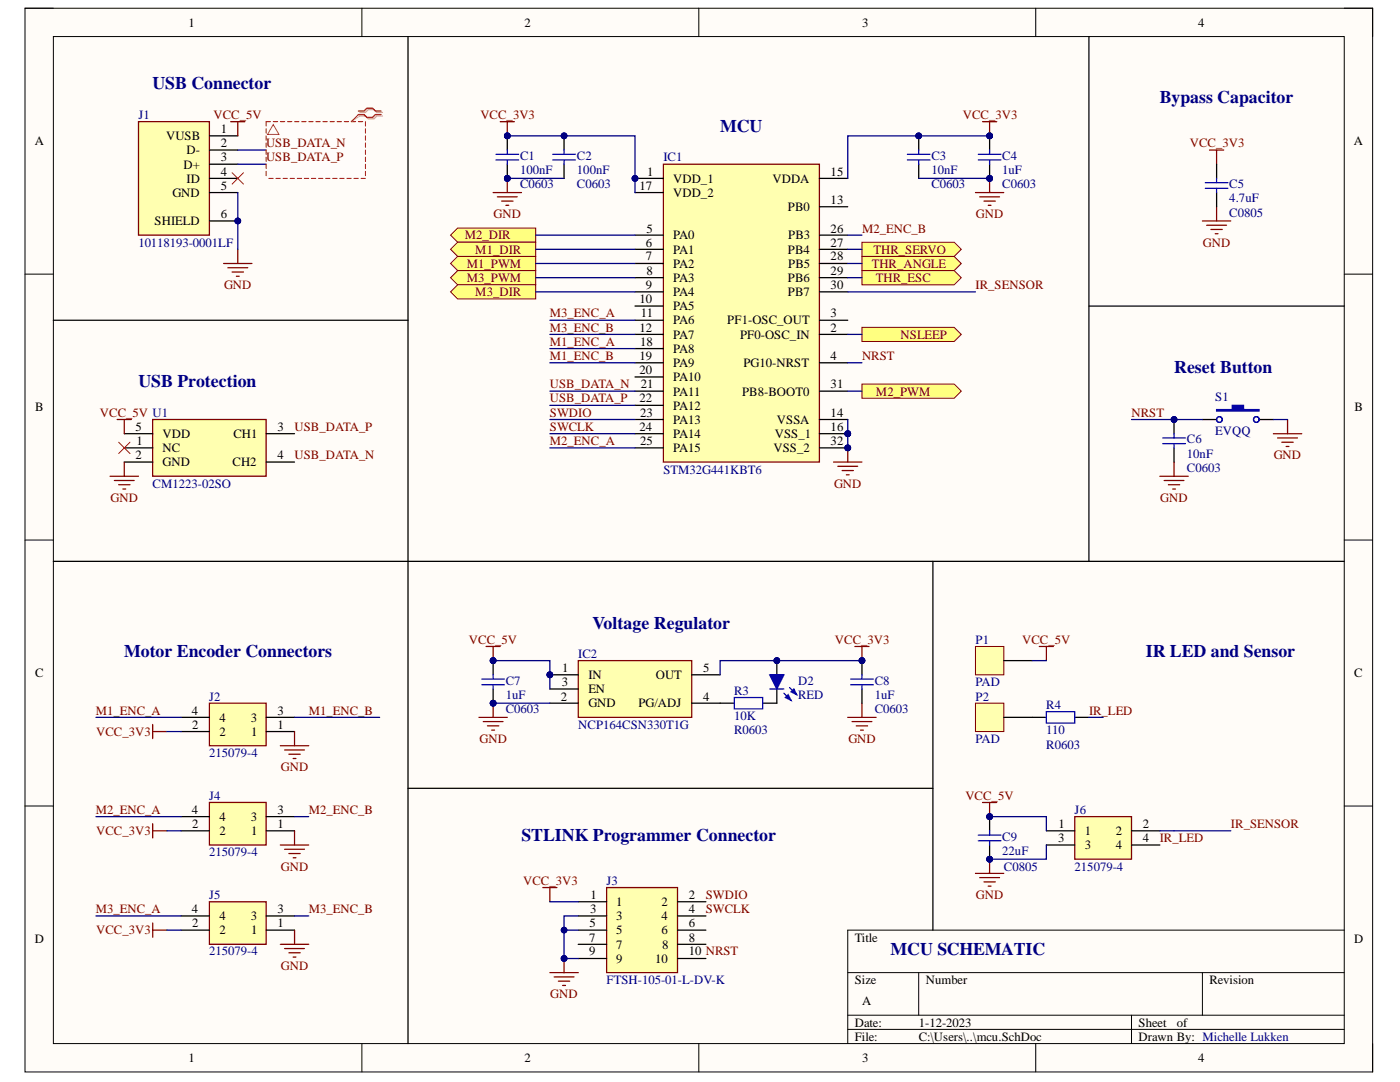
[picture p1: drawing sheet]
# Altium schematic sheet mcu.SchDoc
size A; SheetNumber: 2; SheetTotal: 3; SPICEModelCacheWLBWUGVA: <root> / <DocumentId>WLBWUGVA</DocumentId> / </root>

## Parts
C1  Capacitance: 100nF  [C0603]
C2  Capacitance: 100nF  [C0603]
C3  Capacitance: 10nF  [C0603]
C4  Capacitance: 1uF  [C0603]
C5  Capacitance: 4.7uF  [C0805]
C6  Capacitance: 10nF  [C0603]
C7  Capacitance: 1uF  [C0603]
C8  Capacitance: 1uF  [C0603]
C9  Capacitance: 22uF  [C0805]
D2  Colour: RED  [LED_0603]  (hidden comment: LED)
IC1  STM32G441KBT6  [QFP80P900X900X160-32N]
IC2  NCP164CSN330T1G  [SOT95P275X110-5N]
J1  10118193-0001LF  [101181930001LF]
J2  215079-4  [2150794]
J3  FTSH-105-01-L-DV-K  [FTSH10501LDVK]
J4  215079-4  [2150794]
J5  215079-4  [2150794]
J6  215079-4  [2150794]
P1  PAD  [PAD]
P2  PAD  [PAD]
R3  10K  [R0603]
R4  110  [R0603]
S1  EVQQ  [EVQQ]
U1  CM1223-02SO  [SOT95P280X145-5N]

## Ports
M1_DIR (out, see top_overview[1A]), M1_PWM (out, see top_overview[1A]), M2_DIR (out, see top_overview[1B]), M2_PWM (out, see top_overview[1B]), M3_DIR (out, see top_overview[1B]), M3_PWM (out, see top_overview[1B]), NSLEEP (out, see top_overview[1A]), THR_ANGLE (out, see top_overview[1B]), THR_ESC (out, see top_overview[1B]), THR_SERVO (out, see top_overview[1B])

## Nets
GND: C1.1 C2.1 C3.1 C4.1 C5.1 C6.1 C7.1 C8.1 C9.2 IC1.14(VSSA) IC1.16(VSS_1) IC1.32(VSS_2) IC2.2(GND) J1.5(GND) J1.6(SHIELD) J2.1 J3.3 J3.5 J3.9 J4.1 J5.1 J6.3 S1.2 U1.2(GND)
VCC_3V3: C1.2 C2.2 C3.2 C4.2 C5.2 C8.2 D2.1(A) IC1.1(VDD_1) IC1.15(VDDA) IC1.17(VDD_2) IC2.5(OUT) J2.2 J3.1 J4.2 J5.2
VCC_5V: C7.2 C9.1 IC2.1(IN) IC2.3(EN) J1.1(VUSB) J6.1 P1.1(PAD) U1.5(VDD)
IR_LED: J6.4 R4.2
IR_SENSOR: IC1.30(PB7) J6.2
M1_DIR: IC1.6(PA1) ; port M1_DIR
M1_ENC_A: IC1.18(PA8) J2.4
M1_ENC_B: IC1.19(PA9) J2.3
M1_PWM: IC1.7(PA2) ; port M1_PWM
M2_DIR: IC1.5(PA0) ; port M2_DIR
M2_ENC_A: IC1.25(PA15) J4.4
M2_ENC_B: IC1.26(PB3) J4.3
M2_PWM: IC1.31(PB8-BOOT0) ; port M2_PWM
M3_DIR: IC1.9(PA4) ; port M3_DIR
M3_ENC_A: IC1.11(PA6) J5.4
M3_ENC_B: IC1.12(PA7) J5.3
M3_PWM: IC1.8(PA3) ; port M3_PWM
NRST: C6.2 IC1.4(PG10-NRST) J3.10 S1.1
NSLEEP: IC1.2(PF0-OSC_IN) ; port NSLEEP
SWCLK: IC1.24(PA14) J3.4
SWDIO: IC1.23(PA13) J3.2
THR_ANGLE: IC1.28(PB5) ; port THR_ANGLE
THR_ESC: IC1.29(PB6) ; port THR_ESC
THR_SERVO: IC1.27(PB4) ; port THR_SERVO
USB_DATA_N: IC1.21(PA11) J1.2(D-) U1.4(CH2)
USB_DATA_P: IC1.22(PA12) J1.3(D+) U1.3(CH1)
NetD2_2: D2.2(K) R3.1
NetIC2_4: IC2.4(PG/ADJ) R3.2
NetP2_1: P2.1(PAD) R4.1

Not connected (* = marked no-connect by the designer): IC1 3(PF1-OSC_OUT) 10(PA5) 13(PB0) 20(PA10); J1 4(ID)*; J3 6 7 8; U1 1(NC)*

## Layout directives
differential pair; differential pair class USB: USB_DATA_N, USB_DATA_P

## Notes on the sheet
- (near J1) USB Connector
- Bypass Capacitor
- (near IC1) MCU
- (near U1) USB Protection
- Reset Button
- Motor Encoder Connectors
- Voltage Regulator
- IR LED and Sensor
- STLINK Programmer Connector
- MCU SCHEMATIC
- Michelle Lukken
